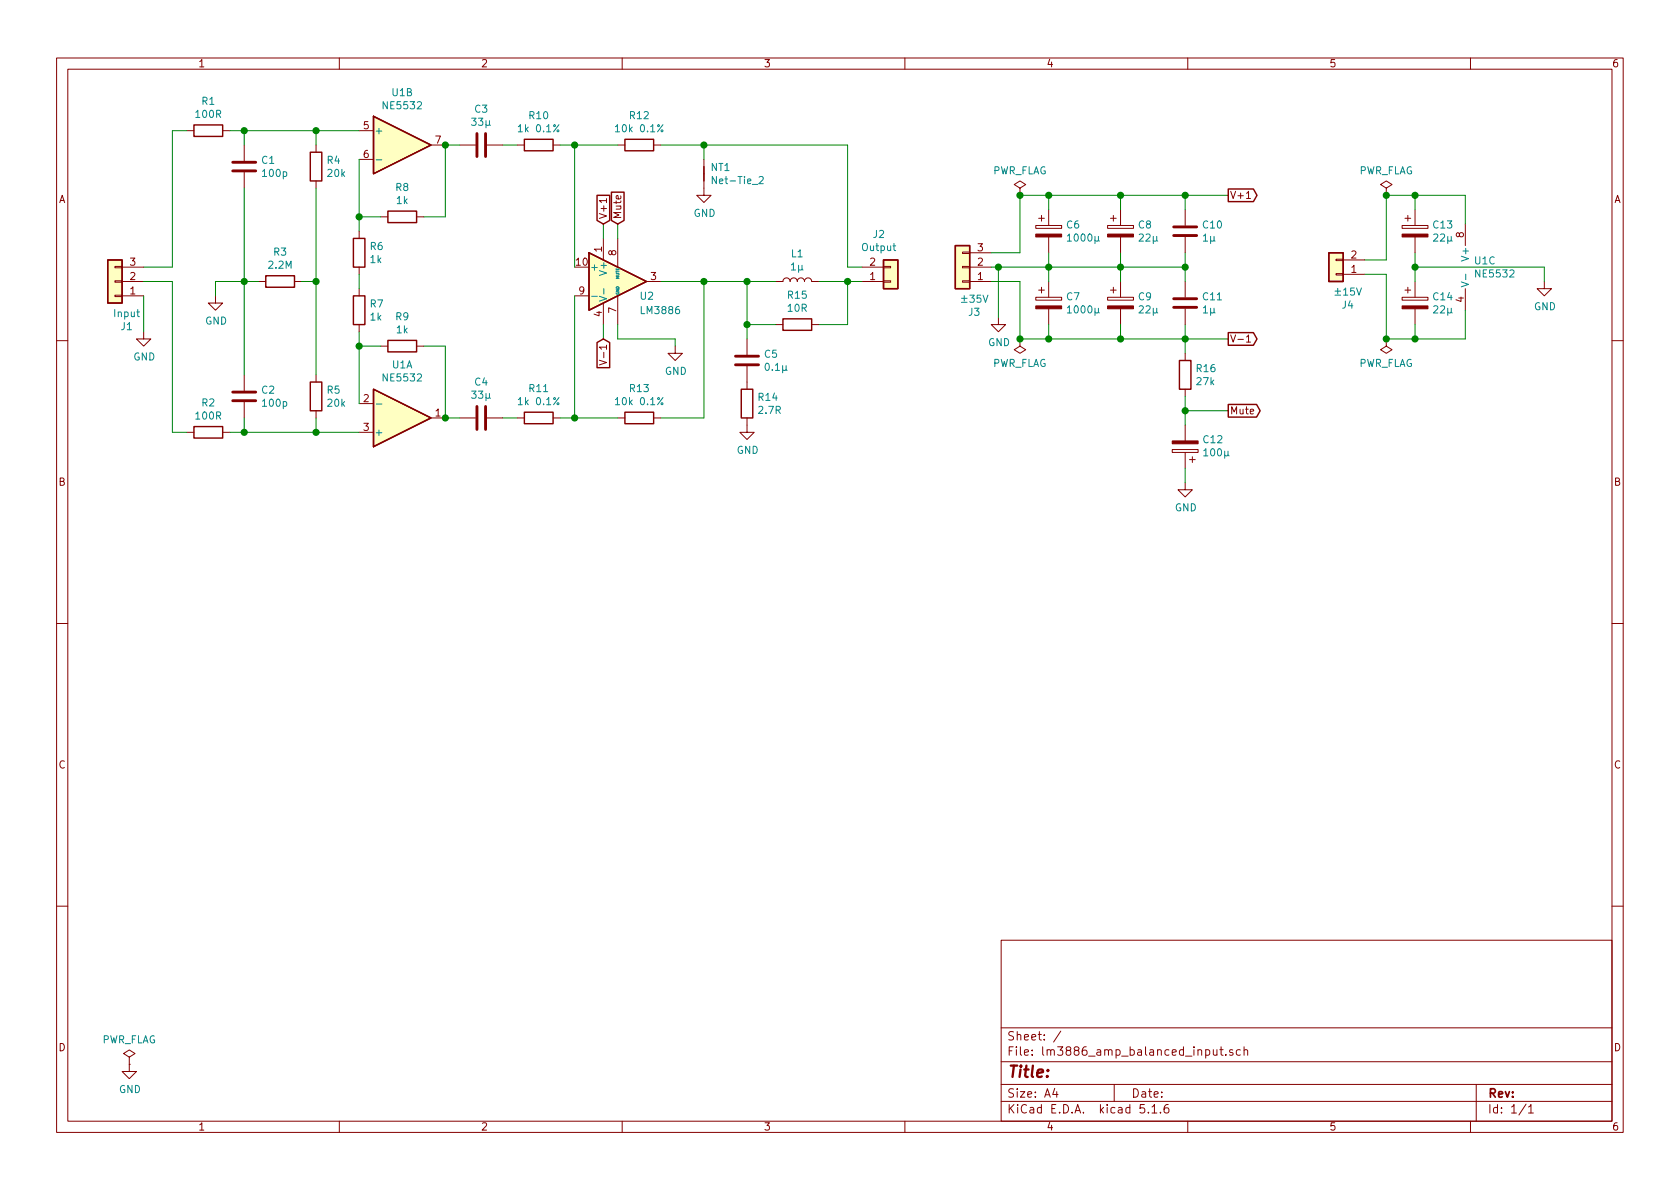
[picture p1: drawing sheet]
EESchema Schematic File Version 4
EELAYER 30 0
EELAYER END
$Descr A4 11693 8268
encoding utf-8
Sheet 1 1
Title ""
Date ""
Rev ""
Comp ""
Comment1 ""
Comment2 ""
Comment3 ""
Comment4 ""
$EndDescr
$Comp
L Device:R R2
U 1 1
P 1450 3000
F 0 "R2" V 1243 3000 50  0000 C CNN
F 1 "100R" V 1334 3000 50  0000 C CNN
F 2 "Resistor_SMD:R_0603_1608Metric" V 1380 3000 50  0001 C CNN
F 3 "~" H 1450 3000 50  0001 C CNN
	1    1450 3000
	0    1    1    0   
$EndComp
$Comp
L Device:C C2
U 1 1
P 1700 2750
F 0 "C2" H 1815 2796 50  0000 L CNN
F 1 "100p" H 1815 2705 50  0000 L CNN
F 2 "Capacitor_SMD:C_0603_1608Metric" H 1738 2600 50  0001 C CNN
F 3 "~" H 1700 2750 50  0001 C CNN
	1    1700 2750
	1    0    0    -1  
$EndComp
$Comp
L Device:R R4
U 1 1
P 2200 1150
F 0 "R4" H 2270 1196 50  0000 L CNN
F 1 "20k" H 2270 1105 50  0000 L CNN
F 2 "Resistor_SMD:R_0603_1608Metric" V 2130 1150 50  0001 C CNN
F 3 "~" H 2200 1150 50  0001 C CNN
	1    2200 1150
	1    0    0    -1  
$EndComp
$Comp
L Device:R R5
U 1 1
P 2200 2750
F 0 "R5" H 2270 2796 50  0000 L CNN
F 1 "20k" H 2270 2705 50  0000 L CNN
F 2 "Resistor_SMD:R_0603_1608Metric" V 2130 2750 50  0001 C CNN
F 3 "~" H 2200 2750 50  0001 C CNN
	1    2200 2750
	1    0    0    -1  
$EndComp
$Comp
L Device:R R3
U 1 1
P 1950 1950
F 0 "R3" V 1743 1950 50  0000 C CNN
F 1 "2.2M" V 1834 1950 50  0000 C CNN
F 2 "Resistor_SMD:R_0603_1608Metric" V 1880 1950 50  0001 C CNN
F 3 "~" H 1950 1950 50  0001 C CNN
	1    1950 1950
	0    1    1    0   
$EndComp
Wire Wire Line
	2200 1300 2200 1950
Wire Wire Line
	2100 1950 2200 1950
Connection ~ 2200 1950
Wire Wire Line
	2200 1950 2200 2600
$Comp
L power:GND #PWR03
U 1 1
P 1500 2050
F 0 "#PWR03" H 1500 1800 50  0001 C CNN
F 1 "GND" H 1505 1877 50  0000 C CNN
F 2 "" H 1500 2050 50  0001 C CNN
F 3 "" H 1500 2050 50  0001 C CNN
	1    1500 2050
	1    0    0    -1  
$EndComp
Wire Wire Line
	1500 1950 1500 2050
$Comp
L Device:C C3
U 1 1
P 3350 1000
F 0 "C3" V 3098 1000 50  0000 C CNN
F 1 "33µ" V 3189 1000 50  0000 C CNN
F 2 "Capacitor_THT:C_Radial_D6.3mm_H11.0mm_P2.50mm" H 3388 850 50  0001 C CNN
F 3 "~" H 3350 1000 50  0001 C CNN
	1    3350 1000
	0    1    1    0   
$EndComp
$Comp
L Device:C C4
U 1 1
P 3350 2900
F 0 "C4" V 3098 2900 50  0000 C CNN
F 1 "33µ" V 3189 2900 50  0000 C CNN
F 2 "Capacitor_THT:C_Radial_D6.3mm_H11.0mm_P2.50mm" H 3388 2750 50  0001 C CNN
F 3 "~" H 3350 2900 50  0001 C CNN
	1    3350 2900
	0    1    1    0   
$EndComp
$Comp
L Device:R R10
U 1 1
P 3750 1000
F 0 "R10" V 3543 1000 50  0000 C CNN
F 1 "1k 0.1%" V 3634 1000 50  0000 C CNN
F 2 "Resistor_SMD:R_0805_2012Metric" V 3680 1000 50  0001 C CNN
F 3 "~" H 3750 1000 50  0001 C CNN
	1    3750 1000
	0    1    1    0   
$EndComp
$Comp
L Device:R R11
U 1 1
P 3750 2900
F 0 "R11" V 3543 2900 50  0000 C CNN
F 1 "1k 0.1%" V 3634 2900 50  0000 C CNN
F 2 "Resistor_SMD:R_0805_2012Metric" V 3680 2900 50  0001 C CNN
F 3 "~" H 3750 2900 50  0001 C CNN
	1    3750 2900
	0    1    1    0   
$EndComp
$Comp
L Amplifier_Audio:LM3886 U2
U 1 1
P 4300 1950
F 0 "U2" H 4450 1850 50  0000 L CNN
F 1 "LM3886" H 4450 1750 50  0000 L CNN
F 2 "local_parts:TO-220-11_P3.4x5.08mm_StaggerOdd_Lead4.85mm_Vertical_LM3886" H 4300 1950 50  0001 C CIN
F 3 "http://www.ti.com/lit/ds/symlink/lm3886.pdf" H 4300 1950 50  0001 C CNN
	1    4300 1950
	1    0    0    -1  
$EndComp
$Comp
L Device:R R12
U 1 1
P 4450 1000
F 0 "R12" V 4243 1000 50  0000 C CNN
F 1 "10k 0.1%" V 4334 1000 50  0000 C CNN
F 2 "Resistor_SMD:R_0805_2012Metric" V 4380 1000 50  0001 C CNN
F 3 "~" H 4450 1000 50  0001 C CNN
	1    4450 1000
	0    1    1    0   
$EndComp
$Comp
L Device:R R13
U 1 1
P 4450 2900
F 0 "R13" V 4243 2900 50  0000 C CNN
F 1 "10k 0.1%" V 4334 2900 50  0000 C CNN
F 2 "Resistor_SMD:R_0805_2012Metric" V 4380 2900 50  0001 C CNN
F 3 "~" H 4450 2900 50  0001 C CNN
	1    4450 2900
	0    1    1    0   
$EndComp
$Comp
L Device:R R14
U 1 1
P 5200 2800
F 0 "R14" H 5270 2846 50  0000 L CNN
F 1 "2.7R" H 5270 2755 50  0000 L CNN
F 2 "Resistor_THT:R_Axial_DIN0411_L9.9mm_D3.6mm_P12.70mm_Horizontal" V 5130 2800 50  0001 C CNN
F 3 "~" H 5200 2800 50  0001 C CNN
	1    5200 2800
	1    0    0    -1  
$EndComp
$Comp
L Device:C C5
U 1 1
P 5200 2500
F 0 "C5" H 5315 2546 50  0000 L CNN
F 1 "0.1µ" H 5315 2455 50  0000 L CNN
F 2 "Capacitor_THT:C_Rect_L7.2mm_W2.5mm_P5.00mm_FKS2_FKP2_MKS2_MKP2" H 5238 2350 50  0001 C CNN
F 3 "~" H 5200 2500 50  0001 C CNN
	1    5200 2500
	1    0    0    -1  
$EndComp
$Comp
L Device:L L1
U 1 1
P 5550 1950
F 0 "L1" V 5740 1950 50  0000 C CNN
F 1 "1µ" V 5649 1950 50  0000 C CNN
F 2 "local_parts:lm3886_output_inductor_1µH" H 5550 1950 50  0001 C CNN
F 3 "~" H 5550 1950 50  0001 C CNN
	1    5550 1950
	0    -1   -1   0   
$EndComp
$Comp
L Device:R R15
U 1 1
P 5550 2250
F 0 "R15" V 5343 2250 50  0000 C CNN
F 1 "10R" V 5434 2250 50  0000 C CNN
F 2 "Resistor_THT:R_Axial_DIN0411_L9.9mm_D3.6mm_P12.70mm_Horizontal" V 5480 2250 50  0001 C CNN
F 3 "~" H 5550 2250 50  0001 C CNN
	1    5550 2250
	0    1    1    0   
$EndComp
Wire Wire Line
	3100 1500 3100 1000
Wire Wire Line
	3100 2400 3100 2900
Wire Wire Line
	3100 1000 3200 1000
Connection ~ 3100 1000
Wire Wire Line
	3100 2900 3200 2900
Connection ~ 3100 2900
Wire Wire Line
	4000 1000 4300 1000
Wire Wire Line
	4000 2900 4300 2900
Wire Wire Line
	4600 2900 4900 2900
Wire Wire Line
	4900 1950 4600 1950
Wire Wire Line
	4900 1000 4600 1000
$Comp
L power:GND #PWR05
U 1 1
P 4900 1300
F 0 "#PWR05" H 4900 1050 50  0001 C CNN
F 1 "GND" H 4905 1127 50  0000 C CNN
F 2 "" H 4900 1300 50  0001 C CNN
F 3 "" H 4900 1300 50  0001 C CNN
	1    4900 1300
	1    0    0    -1  
$EndComp
Connection ~ 4900 1000
Connection ~ 4000 1000
Connection ~ 4000 2900
Wire Wire Line
	3900 1000 4000 1000
Wire Wire Line
	3900 2900 4000 2900
Wire Wire Line
	5200 1950 5400 1950
Wire Wire Line
	5200 1950 5200 2250
Wire Wire Line
	5200 2250 5400 2250
$Comp
L Connector_Generic:Conn_01x02 J2
U 1 1
P 6200 1950
F 0 "J2" H 6118 1625 50  0000 C CNN
F 1 "Output" H 6118 1716 50  0000 C CNN
F 2 "TerminalBlock_Phoenix:TerminalBlock_Phoenix_PT-1,5-2-5.0-H_1x02_P5.00mm_Horizontal" H 6200 1950 50  0001 C CNN
F 3 "~" H 6200 1950 50  0001 C CNN
	1    6200 1950
	1    0    0    1   
$EndComp
Wire Wire Line
	6000 1850 5900 1850
Wire Wire Line
	5700 1950 5900 1950
Wire Wire Line
	5700 2250 5900 2250
Wire Wire Line
	5900 2250 5900 1950
Connection ~ 5900 1950
Wire Wire Line
	5900 1950 6000 1950
$Comp
L Device:R R9
U 1 1
P 2800 2400
F 0 "R9" V 2593 2400 50  0000 C CNN
F 1 "1k" V 2684 2400 50  0000 C CNN
F 2 "Resistor_SMD:R_0603_1608Metric" V 2730 2400 50  0001 C CNN
F 3 "~" H 2800 2400 50  0001 C CNN
	1    2800 2400
	0    1    1    0   
$EndComp
$Comp
L Device:R R8
U 1 1
P 2800 1500
F 0 "R8" V 2593 1500 50  0000 C CNN
F 1 "1k" V 2684 1500 50  0000 C CNN
F 2 "Resistor_SMD:R_0603_1608Metric" V 2730 1500 50  0001 C CNN
F 3 "~" H 2800 1500 50  0001 C CNN
	1    2800 1500
	0    1    1    0   
$EndComp
Wire Wire Line
	2950 1500 3100 1500
Wire Wire Line
	2950 2400 3100 2400
Wire Wire Line
	2650 2400 2500 2400
Wire Wire Line
	2500 2400 2500 2800
Text GLabel 4200 1550 1    50   Input ~ 0
V+1
Wire Wire Line
	4200 1550 4200 1650
Text GLabel 4200 2350 3    50   Input ~ 0
V-1
Wire Wire Line
	4200 2250 4200 2350
$Comp
L Amplifier_Operational:NE5532 U1
U 3 1
P 10300 1850
F 0 "U1" H 10258 1896 50  0000 L CNN
F 1 "NE5532" H 10258 1805 50  0000 L CNN
F 2 "Package_SO:SOIC-8_3.9x4.9mm_P1.27mm" H 10300 1850 50  0001 C CNN
F 3 "http://www.ti.com/lit/ds/symlink/ne5532.pdf" H 10300 1850 50  0001 C CNN
	3    10300 1850
	1    0    0    -1  
$EndComp
$Comp
L Device:CP C13
U 1 1
P 9850 1600
F 0 "C13" H 9968 1646 50  0000 L CNN
F 1 "22µ" H 9968 1555 50  0000 L CNN
F 2 "Capacitor_THT:CP_Radial_D5.0mm_P2.00mm" H 9888 1450 50  0001 C CNN
F 3 "~" H 9850 1600 50  0001 C CNN
	1    9850 1600
	1    0    0    -1  
$EndComp
$Comp
L Device:CP C14
U 1 1
P 9850 2100
F 0 "C14" H 9968 2146 50  0000 L CNN
F 1 "22µ" H 9968 2055 50  0000 L CNN
F 2 "Capacitor_THT:CP_Radial_D5.0mm_P2.00mm" H 9888 1950 50  0001 C CNN
F 3 "~" H 9850 2100 50  0001 C CNN
	1    9850 2100
	1    0    0    -1  
$EndComp
Wire Wire Line
	9850 1450 9850 1350
Wire Wire Line
	9850 1350 10200 1350
Wire Wire Line
	10200 1350 10200 1550
Wire Wire Line
	9850 2250 9850 2350
Wire Wire Line
	9850 2350 10200 2350
Wire Wire Line
	10200 2350 10200 2150
Wire Wire Line
	9650 1350 9850 1350
Connection ~ 9850 1350
Wire Wire Line
	9650 2350 9850 2350
Connection ~ 9850 2350
$Comp
L Device:CP C6
U 1 1
P 7300 1600
F 0 "C6" H 7418 1646 50  0000 L CNN
F 1 "1000µ" H 7418 1555 50  0000 L CNN
F 2 "Capacitor_THT:CP_Radial_D16.0mm_P7.50mm" H 7338 1450 50  0001 C CNN
F 3 "~" H 7300 1600 50  0001 C CNN
	1    7300 1600
	1    0    0    -1  
$EndComp
$Comp
L Device:CP C7
U 1 1
P 7300 2100
F 0 "C7" H 7418 2146 50  0000 L CNN
F 1 "1000µ" H 7418 2055 50  0000 L CNN
F 2 "Capacitor_THT:CP_Radial_D16.0mm_P7.50mm" H 7338 1950 50  0001 C CNN
F 3 "~" H 7300 2100 50  0001 C CNN
	1    7300 2100
	1    0    0    -1  
$EndComp
Wire Wire Line
	7300 1750 7300 1850
Wire Wire Line
	7300 1450 7300 1350
Wire Wire Line
	7300 2250 7300 2350
$Comp
L Connector_Generic:Conn_01x03 J3
U 1 1
P 6700 1850
F 0 "J3" H 6618 2167 50  0000 C CNN
F 1 "±35V" H 6618 2076 50  0000 C CNN
F 2 "TerminalBlock_Phoenix:TerminalBlock_Phoenix_PT-1,5-3-5.0-H_1x03_P5.00mm_Horizontal" H 6700 1850 50  0001 C CNN
F 3 "~" H 6700 1850 50  0001 C CNN
	1    6700 1850
	-1   0    0    1   
$EndComp
Wire Wire Line
	6900 1750 7100 1750
Wire Wire Line
	7100 1750 7100 1350
Wire Wire Line
	7100 1350 7300 1350
Wire Wire Line
	6900 1950 7100 1950
Wire Wire Line
	7100 1950 7100 2350
Wire Wire Line
	7100 2350 7300 2350
Wire Wire Line
	6900 1850 6950 1850
Connection ~ 7300 1850
Wire Wire Line
	7300 1850 7300 1950
$Comp
L power:GND #PWR07
U 1 1
P 6950 2200
F 0 "#PWR07" H 6950 1950 50  0001 C CNN
F 1 "GND" H 6955 2027 50  0000 C CNN
F 2 "" H 6950 2200 50  0001 C CNN
F 3 "" H 6950 2200 50  0001 C CNN
	1    6950 2200
	1    0    0    -1  
$EndComp
Wire Wire Line
	6950 2200 6950 1850
Connection ~ 6950 1850
Wire Wire Line
	6950 1850 7300 1850
$Comp
L Device:CP C8
U 1 1
P 7800 1600
F 0 "C8" H 7918 1646 50  0000 L CNN
F 1 "22µ" H 7918 1555 50  0000 L CNN
F 2 "Capacitor_THT:CP_Radial_D5.0mm_P2.00mm" H 7838 1450 50  0001 C CNN
F 3 "~" H 7800 1600 50  0001 C CNN
	1    7800 1600
	1    0    0    -1  
$EndComp
$Comp
L Device:CP C9
U 1 1
P 7800 2100
F 0 "C9" H 7918 2146 50  0000 L CNN
F 1 "22µ" H 7918 2055 50  0000 L CNN
F 2 "Capacitor_THT:CP_Radial_D5.0mm_P2.00mm" H 7838 1950 50  0001 C CNN
F 3 "~" H 7800 2100 50  0001 C CNN
	1    7800 2100
	1    0    0    -1  
$EndComp
$Comp
L Device:C C10
U 1 1
P 8250 1600
F 0 "C10" H 8365 1646 50  0000 L CNN
F 1 "1µ" H 8365 1555 50  0000 L CNN
F 2 "Capacitor_SMD:C_1206_3216Metric" H 8288 1450 50  0001 C CNN
F 3 "~" H 8250 1600 50  0001 C CNN
	1    8250 1600
	1    0    0    -1  
$EndComp
$Comp
L Device:C C11
U 1 1
P 8250 2100
F 0 "C11" H 8365 2146 50  0000 L CNN
F 1 "1µ" H 8365 2055 50  0000 L CNN
F 2 "Capacitor_SMD:C_1206_3216Metric" H 8288 1950 50  0001 C CNN
F 3 "~" H 8250 2100 50  0001 C CNN
	1    8250 2100
	1    0    0    -1  
$EndComp
Text GLabel 8550 1350 2    50   Output ~ 0
V+1
Text GLabel 8550 2350 2    50   Output ~ 0
V-1
Wire Wire Line
	7300 1350 7800 1350
Connection ~ 7300 1350
Wire Wire Line
	7300 2350 7800 2350
Connection ~ 7300 2350
Wire Wire Line
	7800 1450 7800 1350
Connection ~ 7800 1350
Wire Wire Line
	7800 1350 8250 1350
Wire Wire Line
	7800 2250 7800 2350
Connection ~ 7800 2350
Wire Wire Line
	7800 2350 8250 2350
Wire Wire Line
	8250 2250 8250 2350
Connection ~ 8250 2350
Wire Wire Line
	8250 2350 8550 2350
Wire Wire Line
	8250 1450 8250 1350
Connection ~ 8250 1350
Wire Wire Line
	8250 1350 8550 1350
Wire Wire Line
	7800 1750 7800 1850
Wire Wire Line
	8250 1750 8250 1850
Wire Wire Line
	7300 1850 7800 1850
Connection ~ 7800 1850
Wire Wire Line
	7800 1850 7800 1950
Wire Wire Line
	7800 1850 8250 1850
Connection ~ 8250 1850
Wire Wire Line
	8250 1850 8250 1950
Text GLabel 4300 1550 1    50   Input ~ 0
Mute
Wire Wire Line
	4300 1550 4300 1650
$Comp
L Device:R R16
U 1 1
P 8250 2600
F 0 "R16" H 8320 2646 50  0000 L CNN
F 1 "27k" H 8320 2555 50  0000 L CNN
F 2 "Resistor_SMD:R_0805_2012Metric" V 8180 2600 50  0001 C CNN
F 3 "~" H 8250 2600 50  0001 C CNN
	1    8250 2600
	1    0    0    -1  
$EndComp
$Comp
L power:GND #PWR08
U 1 1
P 8250 3350
F 0 "#PWR08" H 8250 3100 50  0001 C CNN
F 1 "GND" H 8255 3177 50  0000 C CNN
F 2 "" H 8250 3350 50  0001 C CNN
F 3 "" H 8250 3350 50  0001 C CNN
	1    8250 3350
	1    0    0    -1  
$EndComp
Wire Wire Line
	8250 3250 8250 3350
Wire Wire Line
	8250 2750 8250 2850
Wire Wire Line
	8250 2350 8250 2450
$Comp
L Device:CP C12
U 1 1
P 8250 3100
F 0 "C12" H 8132 3054 50  0000 R CNN
F 1 "100µ" H 8132 3145 50  0000 R CNN
F 2 "Capacitor_THT:CP_Radial_D5.0mm_P2.00mm" H 8288 2950 50  0001 C CNN
F 3 "~" H 8250 3100 50  0001 C CNN
	1    8250 3100
	-1   0    0    1   
$EndComp
Text GLabel 8550 2850 2    50   Output ~ 0
Mute
Wire Wire Line
	8250 2850 8550 2850
Connection ~ 8250 2850
Wire Wire Line
	8250 2850 8250 2950
$Comp
L power:GND #PWR01
U 1 1
P 900 7400
F 0 "#PWR01" H 900 7150 50  0001 C CNN
F 1 "GND" H 905 7227 50  0000 C CNN
F 2 "" H 900 7400 50  0001 C CNN
F 3 "" H 900 7400 50  0001 C CNN
	1    900  7400
	1    0    0    -1  
$EndComp
$Comp
L power:PWR_FLAG #FLG01
U 1 1
P 900 7400
F 0 "#FLG01" H 900 7475 50  0001 C CNN
F 1 "PWR_FLAG" H 900 7573 50  0000 C CNN
F 2 "" H 900 7400 50  0001 C CNN
F 3 "~" H 900 7400 50  0001 C CNN
	1    900  7400
	1    0    0    -1  
$EndComp
$Comp
L power:PWR_FLAG #FLG02
U 1 1
P 7100 1350
F 0 "#FLG02" H 7100 1425 50  0001 C CNN
F 1 "PWR_FLAG" H 7100 1523 50  0000 C CNN
F 2 "" H 7100 1350 50  0001 C CNN
F 3 "~" H 7100 1350 50  0001 C CNN
	1    7100 1350
	1    0    0    -1  
$EndComp
Connection ~ 7100 1350
$Comp
L power:PWR_FLAG #FLG03
U 1 1
P 7100 2350
F 0 "#FLG03" H 7100 2425 50  0001 C CNN
F 1 "PWR_FLAG" H 7100 2523 50  0000 C CNN
F 2 "" H 7100 2350 50  0001 C CNN
F 3 "~" H 7100 2350 50  0001 C CNN
	1    7100 2350
	-1   0    0    1   
$EndComp
Connection ~ 7100 2350
$Comp
L power:PWR_FLAG #FLG04
U 1 1
P 9650 1350
F 0 "#FLG04" H 9650 1425 50  0001 C CNN
F 1 "PWR_FLAG" H 9650 1523 50  0000 C CNN
F 2 "" H 9650 1350 50  0001 C CNN
F 3 "~" H 9650 1350 50  0001 C CNN
	1    9650 1350
	1    0    0    -1  
$EndComp
$Comp
L power:PWR_FLAG #FLG05
U 1 1
P 9650 2350
F 0 "#FLG05" H 9650 2425 50  0001 C CNN
F 1 "PWR_FLAG" H 9650 2523 50  0000 C CNN
F 2 "" H 9650 2350 50  0001 C CNN
F 3 "~" H 9650 2350 50  0001 C CNN
	1    9650 2350
	-1   0    0    1   
$EndComp
$Comp
L Device:Net-Tie_2 NT1
U 1 1
P 4900 1200
F 0 "NT1" V 4854 1244 50  0000 L CNN
F 1 "Net-Tie_2" V 4945 1244 50  0000 L CNN
F 2 "NetTie:NetTie-2_SMD_Pad2.0mm" H 4900 1200 50  0001 C CNN
F 3 "~" H 4900 1200 50  0001 C CNN
	1    4900 1200
	0    1    1    0   
$EndComp
Wire Wire Line
	4900 1000 4900 1100
Wire Wire Line
	5200 2250 5200 2350
Connection ~ 5200 2250
$Comp
L power:GND #PWR06
U 1 1
P 5200 2950
F 0 "#PWR06" H 5200 2700 50  0001 C CNN
F 1 "GND" H 5205 2777 50  0000 C CNN
F 2 "" H 5200 2950 50  0001 C CNN
F 3 "" H 5200 2950 50  0001 C CNN
	1    5200 2950
	1    0    0    -1  
$EndComp
Wire Wire Line
	4900 1950 4900 2900
Wire Wire Line
	4900 1000 5900 1000
Wire Wire Line
	5900 1000 5900 1850
Wire Wire Line
	4900 1950 5200 1950
Connection ~ 4900 1950
Connection ~ 5200 1950
Wire Wire Line
	4000 1000 4000 1850
Wire Wire Line
	4000 2050 4000 2900
Wire Wire Line
	1500 1950 1700 1950
Wire Wire Line
	1600 3000 1700 3000
Wire Wire Line
	2200 900  2200 1000
Wire Wire Line
	2200 2900 2200 3000
Wire Wire Line
	1700 2900 1700 3000
Wire Wire Line
	1700 1000 1700 900 
Wire Wire Line
	1600 900  1700 900 
$Comp
L Device:C C1
U 1 1
P 1700 1150
F 0 "C1" H 1815 1196 50  0000 L CNN
F 1 "100p" H 1815 1105 50  0000 L CNN
F 2 "Capacitor_SMD:C_0603_1608Metric" H 1738 1000 50  0001 C CNN
F 3 "~" H 1700 1150 50  0001 C CNN
	1    1700 1150
	1    0    0    -1  
$EndComp
$Comp
L Device:R R1
U 1 1
P 1450 900
F 0 "R1" V 1243 900 50  0000 C CNN
F 1 "100R" V 1334 900 50  0000 C CNN
F 2 "Resistor_SMD:R_0603_1608Metric" V 1380 900 50  0001 C CNN
F 3 "~" H 1450 900 50  0001 C CNN
	1    1450 900 
	0    1    1    0   
$EndComp
Wire Wire Line
	1700 1300 1700 1950
Connection ~ 1700 1950
Wire Wire Line
	1700 1950 1800 1950
Wire Wire Line
	1700 2600 1700 1950
Wire Wire Line
	1200 3000 1300 3000
Wire Wire Line
	1700 3000 2200 3000
Connection ~ 1700 3000
Wire Wire Line
	2200 3000 2500 3000
Connection ~ 2200 3000
Wire Wire Line
	1700 900  2200 900 
Connection ~ 1700 900 
Wire Wire Line
	2200 900  2500 900 
Connection ~ 2200 900 
$Comp
L Connector_Generic:Conn_01x03 J1
U 1 1
P 800 1950
F 0 "J1" H 718 2267 50  0000 C CNN
F 1 "Input" H 718 2176 50  0000 C CNN
F 2 "TerminalBlock_Phoenix:TerminalBlock_Phoenix_PT-1,5-3-3.5-H_1x03_P3.50mm_Horizontal" H 800 1950 50  0001 C CNN
F 3 "~" H 800 1950 50  0001 C CNN
	1    800  1950
	-1   0    0    1   
$EndComp
Wire Wire Line
	1200 900  1300 900 
Wire Wire Line
	1000 1850 1200 1850
Wire Wire Line
	1200 1850 1200 900 
Wire Wire Line
	1000 1950 1200 1950
Wire Wire Line
	1200 1950 1200 3000
$Comp
L power:GND #PWR02
U 1 1
P 1000 2300
F 0 "#PWR02" H 1000 2050 50  0001 C CNN
F 1 "GND" H 1005 2127 50  0000 C CNN
F 2 "" H 1000 2300 50  0001 C CNN
F 3 "" H 1000 2300 50  0001 C CNN
	1    1000 2300
	1    0    0    -1  
$EndComp
Wire Wire Line
	1000 2050 1000 2300
$Comp
L power:GND #PWR09
U 1 1
P 10750 1950
F 0 "#PWR09" H 10750 1700 50  0001 C CNN
F 1 "GND" H 10755 1777 50  0000 C CNN
F 2 "" H 10750 1950 50  0001 C CNN
F 3 "" H 10750 1950 50  0001 C CNN
	1    10750 1950
	1    0    0    -1  
$EndComp
Wire Wire Line
	9850 1750 9850 1850
$Comp
L Connector_Generic:Conn_01x02 J4
U 1 1
P 9300 1900
F 0 "J4" H 9218 2117 50  0000 C CNN
F 1 "±15V" H 9218 2026 50  0000 C CNN
F 2 "TerminalBlock_Phoenix:TerminalBlock_Phoenix_PT-1,5-2-3.5-H_1x02_P3.50mm_Horizontal" H 9300 1900 50  0001 C CNN
F 3 "~" H 9300 1900 50  0001 C CNN
	1    9300 1900
	-1   0    0    1   
$EndComp
Wire Wire Line
	9500 1800 9650 1800
Wire Wire Line
	9500 1900 9650 1900
Wire Wire Line
	9650 1800 9650 1350
Connection ~ 9650 1350
Wire Wire Line
	9650 1900 9650 2350
Connection ~ 9650 2350
Wire Wire Line
	9850 1850 10750 1850
Connection ~ 9850 1850
Wire Wire Line
	9850 1850 9850 1950
Wire Wire Line
	10750 1850 10750 1950
Wire Wire Line
	3500 1000 3600 1000
Wire Wire Line
	3500 2900 3600 2900
$Comp
L Amplifier_Operational:NE5532 U1
U 2 1
P 2800 1000
F 0 "U1" H 2800 1367 50  0000 C CNN
F 1 "NE5532" H 2800 1276 50  0000 C CNN
F 2 "Package_SO:SOIC-8_3.9x4.9mm_P1.27mm" H 2800 1000 50  0001 C CNN
F 3 "http://www.ti.com/lit/ds/symlink/ne5532.pdf" H 2800 1000 50  0001 C CNN
	2    2800 1000
	1    0    0    -1  
$EndComp
$Comp
L Amplifier_Operational:NE5532 U1
U 1 1
P 2800 2900
F 0 "U1" H 2800 2533 50  0000 C CNN
F 1 "NE5532" H 2800 2624 50  0000 C CNN
F 2 "Package_SO:SOIC-8_3.9x4.9mm_P1.27mm" H 2800 2900 50  0001 C CNN
F 3 "http://www.ti.com/lit/ds/symlink/ne5532.pdf" H 2800 2900 50  0001 C CNN
	1    2800 2900
	1    0    0    1   
$EndComp
$Comp
L Device:R R6
U 1 1
P 2500 1750
F 0 "R6" H 2570 1796 50  0000 L CNN
F 1 "1k" H 2570 1705 50  0000 L CNN
F 2 "Resistor_SMD:R_0603_1608Metric" V 2430 1750 50  0001 C CNN
F 3 "~" H 2500 1750 50  0001 C CNN
	1    2500 1750
	1    0    0    -1  
$EndComp
$Comp
L Device:R R7
U 1 1
P 2500 2150
F 0 "R7" H 2570 2196 50  0000 L CNN
F 1 "1k" H 2570 2105 50  0000 L CNN
F 2 "Resistor_SMD:R_0603_1608Metric" V 2430 2150 50  0001 C CNN
F 3 "~" H 2500 2150 50  0001 C CNN
	1    2500 2150
	1    0    0    -1  
$EndComp
$Comp
L power:GND #PWR04
U 1 1
P 4700 2400
F 0 "#PWR04" H 4700 2150 50  0001 C CNN
F 1 "GND" H 4705 2227 50  0000 C CNN
F 2 "" H 4700 2400 50  0001 C CNN
F 3 "" H 4700 2400 50  0001 C CNN
	1    4700 2400
	1    0    0    -1  
$EndComp
Wire Wire Line
	4300 2250 4300 2350
Wire Wire Line
	4300 2350 4700 2350
Wire Wire Line
	4700 2350 4700 2400
Wire Wire Line
	2500 1100 2500 1500
Wire Wire Line
	2500 1500 2650 1500
Wire Wire Line
	2500 1600 2500 1500
Connection ~ 2500 1500
Wire Wire Line
	2500 1900 2500 2000
Wire Wire Line
	2500 2300 2500 2400
Connection ~ 2500 2400
$EndSCHEMATC
